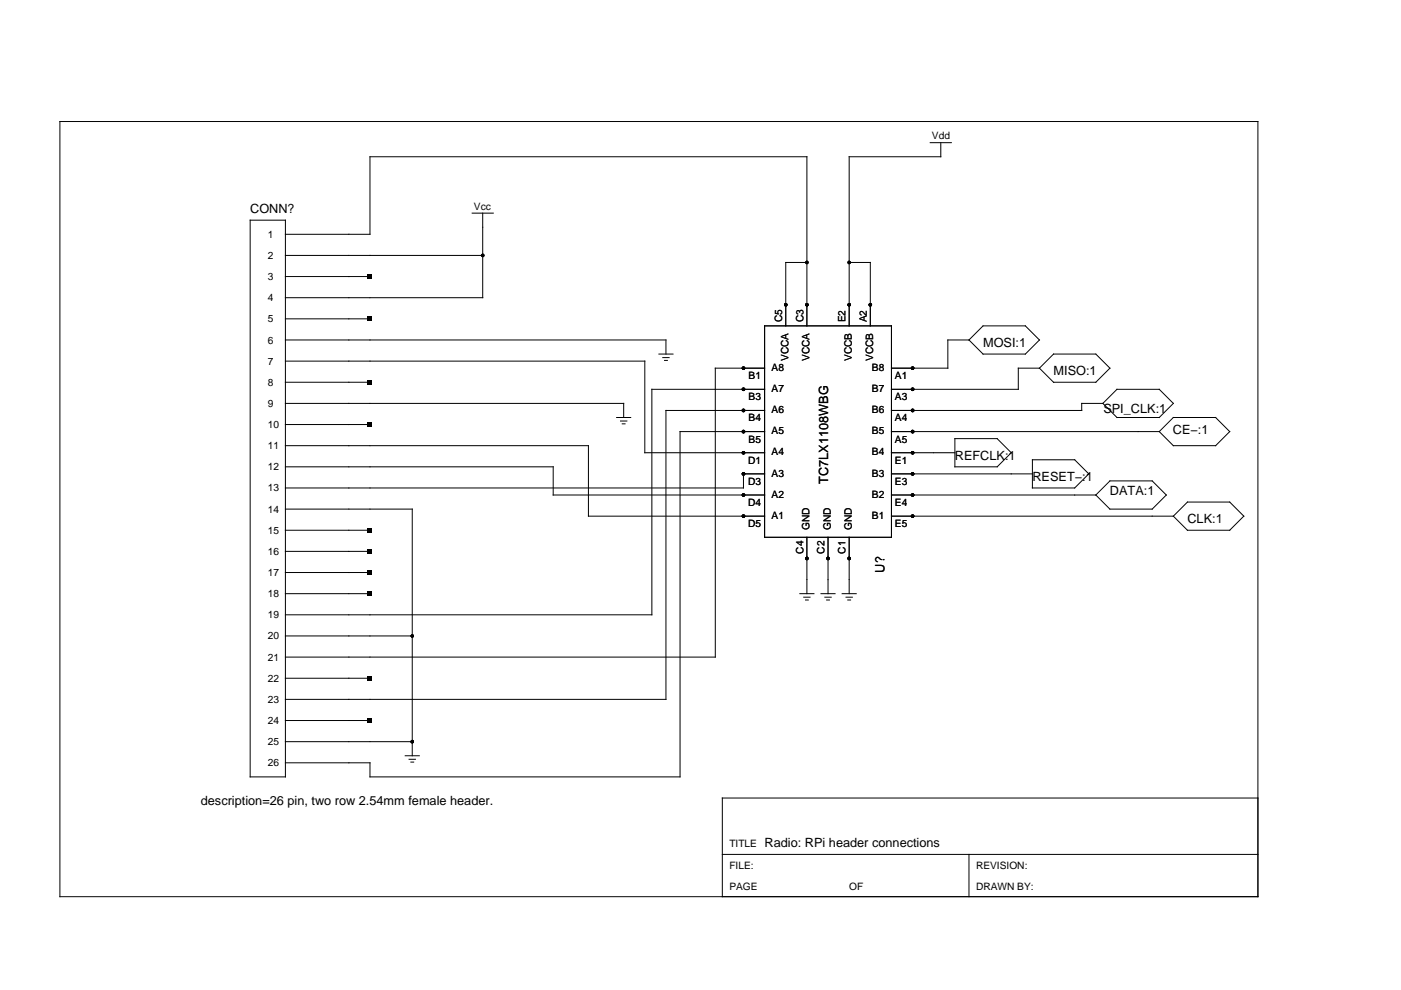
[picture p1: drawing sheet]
<svg xmlns="http://www.w3.org/2000/svg" width="297mm" height="210mm" viewBox="0 0 297 210" stroke-linecap="round" stroke-linejoin="round" font-family="sans-serif">
<g fill="none" stroke="#000" stroke-width=".21">
<path d="M12.7 25.8h254v164.3h-254zM197.2 30.2h4.5M199.5 30.2v3h-19.5v35.9M53 46.7h7.5v118h-7.5zM60.5 54.2h41.8M60.5 49.7h17.9v-16.5h92.7v35.9M60.5 58.6h17.9M100.1 45.2h4.5M102.3 45.2v17.9h-41.8M171.1 55.6h-4.5v13.5M180 55.6h4.5v13.5M60.5 72.1h80.7v3"/>
<path d="M60.5 67.6h17.9M60.5 76.6h76.2v19.4h25.4M139.7 75.1h3M140.5 75.8h1.4M140.9 76.4h.6M162.1 78.1h-10.4v61.2h-91.2M162.1 69.1h26.9v44.8h-26.9zM205.4 72.1h-4.4v6h-12M208.4 69.1h9l3 3-3 3h-9l-3-3zM220.4 78.1h-4.5v4.4h-26.9M223.4 75.1h8.9l3 3-3 2.9h-8.9l-3-2.9zM60.5 81h17.9"/>
<path d="M60.5 90h17.9M60.5 99h56.8v6h44.8M60.5 85.5h71.7v3M60.5 94.5h64.3v14.9h37.3M130.7 88.5h3M131.6 89.3h1.3M131.9 89.9h.6M162.1 82.5h-23.9v47.9h-77.7M162.1 87h-20.9v61.3h-80.7M162.1 91.5h-17.9v73.2h-65.8v-3h-17.9M189 96h13.5M189 91.5h56.8"/>
<path d="M202.5 93h8.9l3 3-3 3h-8.9zM218.9 97.5h9l2.9 3-2.9 3h-9zM233.8 85.5h-4.5v1.5h-40.3M236.8 82.5h9l3 3-3 3h-9l-3-3zM248.8 88.5h8.9l3 3-3 3h-8.9l-3-3zM60.5 107.9h26.9v52.3M60.5 116.9h17.9M60.5 112.4h17.9M162.1 100.5h-4.5v3h-97.1M171.1 113.9v12M175.6 113.9v12M180 113.9v12"/>
<path d="M189 109.4h59.8M189 105h43.3M189 100.5h29.9M232.3 105l3-3h9l3 3-3 2.9h-9zM248.8 109.4l3-3h8.9l3 3-3 3h-8.9zM60.5 125.9h17.9M60.5 134.8h26.9M60.5 121.4h17.9M169.6 125.9h3M170.4 126.6h1.3M170.8 127.2h.6M174.1 125.9h3"/>
<path d="M174.9 126.6h1.3M175.3 127.2h.6M178.5 125.9h3M179.4 126.6h1.3M179.7 127.2h.6M60.5 143.8h17.9M60.5 152.8h17.9M60.5 157.2h26.9M85.9 160.2h3M86.7 161h1.4M87.1 161.6h.6M266.7 169.2h-113.6v20.9"/>
<path d="M153.1 181.2h113.6M205.4 181.2v8.9"/>
</g>
<g fill="#000">
<path d="M78 58.2h.9v.9h-.9zM78 67.2h.9v.8h-.9zM78 80.6h.9v.9h-.9zM78 89.6h.9v.9h-.9zM78 116.5h.9v.9h-.9zM78 112h.9v.9h-.9zM78 125.4h.9v.9h-.9zM78 120.9h.9v.9h-.9zM78 143.4h.9v.8h-.9zM78 152.3h.9v.9h-.9z"/>
<circle cx="102.3" cy="54.2" r=".37"/>
<circle cx="171.1" cy="55.6" r=".37"/>
<circle cx="180" cy="55.6" r=".37"/>
<circle cx="157.6" cy="78.1" r=".37"/>
<circle cx="166.6" cy="64.6" r=".37"/>
<circle cx="171.1" cy="64.6" r=".37"/>
<circle cx="180" cy="64.6" r=".37"/>
<circle cx="184.5" cy="64.6" r=".37"/>
<circle cx="193.5" cy="78.1" r=".37"/>
<circle cx="157.6" cy="82.5" r=".37"/>
<circle cx="157.6" cy="87" r=".37"/>
<circle cx="157.6" cy="91.5" r=".37"/>
<circle cx="157.6" cy="96" r=".37"/>
<circle cx="193.5" cy="82.5" r=".37"/>
<circle cx="193.5" cy="87" r=".37"/>
<circle cx="193.5" cy="91.5" r=".37"/>
<circle cx="193.5" cy="96" r=".37"/>
<circle cx="157.6" cy="109.4" r=".37"/>
<circle cx="157.6" cy="105" r=".37"/>
<circle cx="157.6" cy="100.5" r=".37"/>
<circle cx="171.1" cy="118.4" r=".37"/>
<circle cx="175.6" cy="118.4" r=".37"/>
<circle cx="180" cy="118.4" r=".37"/>
<circle cx="193.5" cy="109.4" r=".37"/>
<circle cx="193.5" cy="105" r=".37"/>
<circle cx="193.5" cy="100.5" r=".37"/>
<circle cx="87.4" cy="134.8" r=".37"/>
<circle cx="87.4" cy="157.2" r=".37"/>
</g>
<g font-size="2.7">
<text x="53" y="45.2">CONN?</text>
<text x="208.4" y="73.6">MOSI:1</text>
<text x="223.4" y="79.6">MISO:1</text>
<text x="233.9" y="87.5">SPI_CLK:1</text>
<text x="248.7" y="92">CE−:1</text>
<text x="202.5" y="97.5">REFCLK:1</text>
<text x="218.9" y="102">RESET−:1</text>
<text x="175.6" y="102.6" transform="rotate(-90 175.6 102.6)">TC7LX1108WBG</text>
<text x="235.3" y="105">DATA:1</text>
<text x="251.8" y="110.9">CLK:1</text>
<text x="187.5" y="121.4" transform="rotate(-90 187.5 121.4)">U?</text>
<text x="42.6" y="170.7">description=26 pin, two row 2.54mm female header.</text>
<text x="162.1" y="179.7">Radio: RPi header connections</text>
</g>
<g font-size="2.2">
<text x="197.6" y="29.5">Vdd</text>
<text x="100.5" y="44.4">Vcc</text>
<text x="56.8" y="50.4">1</text>
<text x="56.8" y="54.9">2</text>
<text x="56.8" y="59.4">3</text>
<text x="56.8" y="63.9">4</text>
<text x="56.8" y="68.3">5</text>
<text x="165.8" y="68.3" transform="rotate(-90 165.8 68.3)">C5</text>
<text x="170.3" y="68.3" transform="rotate(-90 170.3 68.3)">C3</text>
<text x="179.3" y="68.3" transform="rotate(-90 179.3 68.3)">E2</text>
<text x="183.8" y="68.3" transform="rotate(-90 183.8 68.3)">A2</text>
<text x="56.8" y="72.8">6</text>
<text x="56.8" y="77.3">7</text>
<text x="167.2" y="76.6" transform="rotate(-90 167.2 76.6)">VCCA</text>
<text x="171.6" y="76.6" transform="rotate(-90 171.6 76.6)">VCCA</text>
<text x="180.6" y="76.6" transform="rotate(-90 180.6 76.6)">VCCB</text>
<text x="185.1" y="76.6" transform="rotate(-90 185.1 76.6)">VCCB</text>
<text x="56.8" y="81.8">8</text>
<text x="158.7" y="80.4">B1</text>
<text x="163.6" y="83.1">A7</text>
<text x="163.6" y="78.6">A8</text>
<text x="184.9" y="83.1">B7</text>
<text x="184.9" y="78.6">B8</text>
<text x="189.8" y="80.4">A1</text>
<text x="56.8" y="86.3">9</text>
<text x="158.7" y="89.3">B4</text>
<text x="158.7" y="84.9">B3</text>
<text x="163.6" y="87.6">A6</text>
<text x="184.9" y="87.6">B6</text>
<text x="189.8" y="89.3">A4</text>
<text x="189.8" y="84.9">A3</text>
<text x="56.8" y="90.8">10</text>
<text x="56.8" y="95.2">11</text>
<text x="158.7" y="93.8">B5</text>
<text x="163.6" y="92.1">A5</text>
<text x="184.9" y="92.1">B5</text>
<text x="189.8" y="93.8">A5</text>
<text x="56.8" y="99.7">12</text>
<text x="158.6" y="98.3">D1</text>
<text x="163.6" y="101">A3</text>
<text x="163.6" y="96.6">A4</text>
<text x="184.9" y="101">B3</text>
<text x="184.9" y="96.6">B4</text>
<text x="189.8" y="98.3">E1</text>
<text x="56.8" y="104.2">13</text>
<text x="158.6" y="107.3">D4</text>
<text x="158.6" y="102.8">D3</text>
<text x="163.6" y="105.5">A2</text>
<text x="184.9" y="105.5">B2</text>
<text x="189.8" y="107.3">E4</text>
<text x="189.8" y="102.8">E3</text>
<text x="56.8" y="108.7">14</text>
<text x="56.8" y="113.2">15</text>
<text x="158.6" y="111.8">D5</text>
<text x="163.6" y="110">A1</text>
<text x="171.6" y="112.4" transform="rotate(-90 171.6 112.4)">GND</text>
<text x="176.1" y="112.4" transform="rotate(-90 176.1 112.4)">GND</text>
<text x="180.6" y="112.4" transform="rotate(-90 180.6 112.4)">GND</text>
<text x="184.9" y="110">B1</text>
<text x="189.8" y="111.8">E5</text>
<text x="56.8" y="117.7">16</text>
<text x="170.3" y="117.4" transform="rotate(-90 170.3 117.4)">C4</text>
<text x="174.8" y="117.4" transform="rotate(-90 174.8 117.4)">C2</text>
<text x="179.3" y="117.4" transform="rotate(-90 179.3 117.4)">C1</text>
<text x="56.8" y="122.1">17</text>
<text x="56.8" y="126.6">18</text>
<text x="56.8" y="131.1">19</text>
<text x="56.8" y="135.6">20</text>
<text x="56.8" y="140.1">21</text>
<text x="56.8" y="144.5">22</text>
<text x="56.8" y="149">23</text>
<text x="56.8" y="153.5">24</text>
<text x="56.8" y="158">25</text>
<text x="56.8" y="162.5">26</text>
<text x="154.6" y="179.7">TITLE</text>
<text x="154.6" y="184.1">FILE:</text>
<text x="206.9" y="184.1">REVISION:</text>
<text x="154.6" y="188.6">PAGE</text>
<text x="180" y="188.6">OF</text>
<text x="206.9" y="188.6">DRAWN BY:</text>
</g>
</svg>
